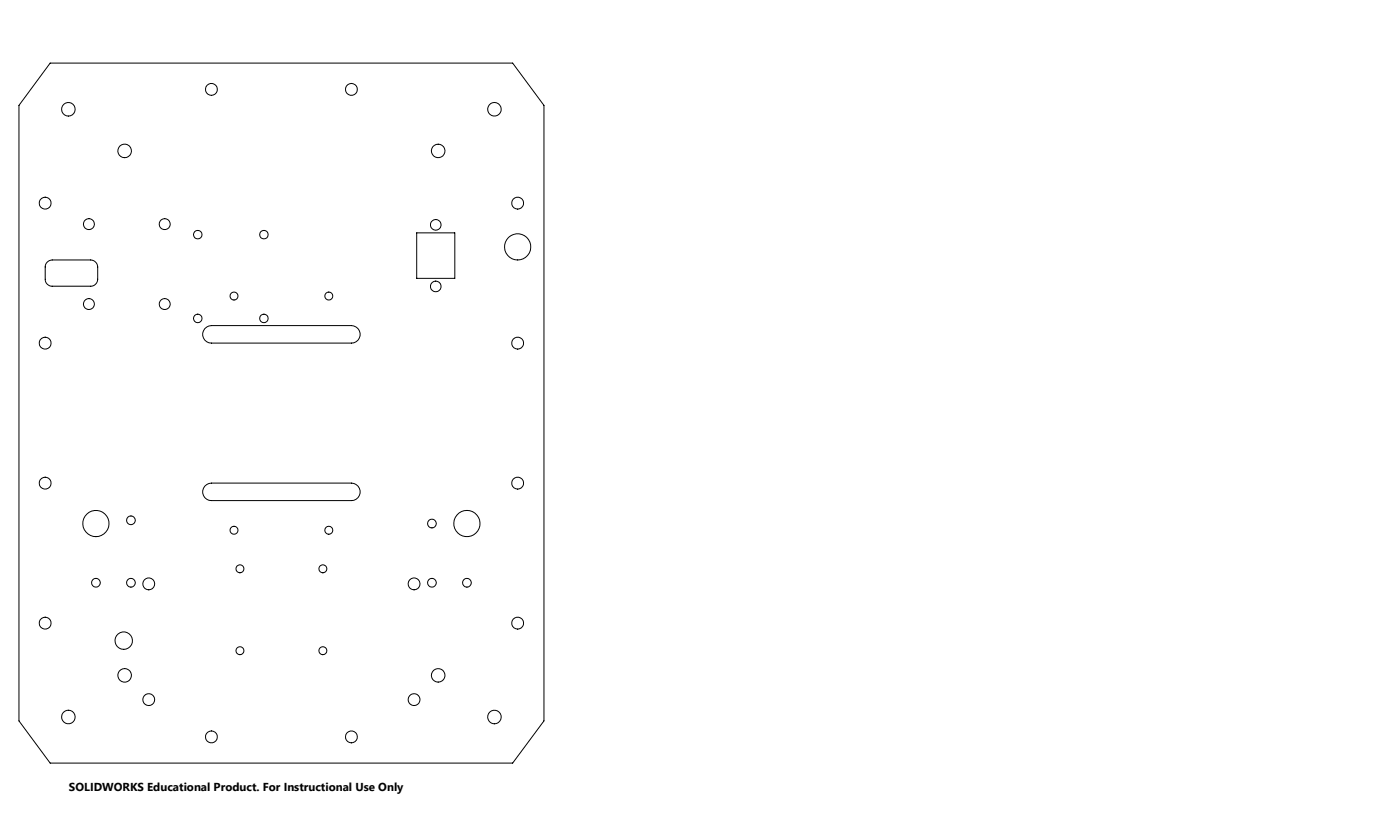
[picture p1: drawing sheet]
<svg xmlns="http://www.w3.org/2000/svg" width="508mm" height="305mm" viewBox="0 0 508 305" stroke-linecap="round" stroke-linejoin="round" font-family="sans-serif">
<g fill="none" stroke="#000" stroke-width=".36">
<path d="M18.2 22.9h167.8l11.4 15.3v223.4l-11.4 15.3h-167.8l-11.3-15.3v-223.4zM17.1 95.1l.9-.6 .9-.2h14a2.66 2.66 0 0 1 2.6 2.6v4.4a2.59 2.59 0 0 1-2.6 2.6h-14a2.53 2.53 0 0 1-2.5-2.6v-4.9zM151.2 84.5h13.8v16.5h-13.8zM74.3 119.3l1.5-1 .9-.2h50.8a3.2 3.2 0 0 1 3.2 3.2 3.2 3.2 0 0 1-3.2 3.2h-50.8a3.2 3.2 0 0 1-2.9-1.8 3.2 3.2 0 0 1 .5-3.4zM74.3 176.4l1.5-1 .9-.1h50.8a3.2 3.2 0 0 1 3.2 3.2 3.2 3.2 0 0 1-3.2 3.1h-50.8a3.2 3.2 0 0 1-2.9-1.8 3.2 3.2 0 0 1 .5-3.4z"/>
<circle cx="24.8" cy="39.7" r="2.47"/>
<circle cx="76.7" cy="32.4" r="2.17"/>
<circle cx="127.5" cy="32.4" r="2.17"/>
<circle cx="179.4" cy="39.6" r="2.47"/>
<circle cx="45.2" cy="54.8" r="2.46"/>
<circle cx="159" cy="54.8" r="2.45"/>
<circle cx="16.4" cy="73.7" r="2.17"/>
<circle cx="187.8" cy="73.7" r="2.17"/>
<circle cx="32.3" cy="81.3" r="1.99"/>
<circle cx="59.8" cy="81.3" r="2"/>
<circle cx="71.8" cy="85.1" r="1.54"/>
<circle cx="95.8" cy="85.2" r="1.55"/>
<circle cx="158.1" cy="81.6" r="1.94"/>
<circle cx="187.8" cy="89.6" r="4.8"/>
<circle cx="32.3" cy="110.3" r="1.99"/>
<circle cx="59.8" cy="110.3" r="2"/>
<circle cx="71.8" cy="115.5" r="1.54"/>
<circle cx="84.9" cy="107.4" r="1.45"/>
<circle cx="95.8" cy="115.5" r="1.55"/>
<circle cx="119.3" cy="107.4" r="1.45"/>
<circle cx="158.1" cy="103.9" r="1.95"/>
<circle cx="16.4" cy="124.5" r="2.17"/>
<circle cx="187.8" cy="124.5" r="2.17"/>
<circle cx="16.4" cy="175.3" r="2.17"/>
<circle cx="187.8" cy="175.3" r="2.17"/>
<circle cx="34.8" cy="190" r="4.8"/>
<circle cx="47.5" cy="188.8" r="1.58"/>
<circle cx="84.9" cy="192.4" r="1.45"/>
<circle cx="119.3" cy="192.4" r="1.45"/>
<circle cx="156.7" cy="190" r="1.58"/>
<circle cx="169.4" cy="190" r="4.8"/>
<circle cx="34.8" cy="211.5" r="1.58"/>
<circle cx="47.5" cy="211.5" r="1.58"/>
<circle cx="54" cy="211.9" r="2.16"/>
<circle cx="87.1" cy="206.4" r="1.46"/>
<circle cx="117.1" cy="206.4" r="1.46"/>
<circle cx="150.2" cy="211.9" r="2.16"/>
<circle cx="156.7" cy="211.5" r="1.58"/>
<circle cx="169.4" cy="211.5" r="1.58"/>
<circle cx="16.4" cy="226.1" r="2.17"/>
<circle cx="44.9" cy="232.5" r="3.2"/>
<circle cx="87.1" cy="236.1" r="1.45"/>
<circle cx="117.2" cy="236.1" r="1.45"/>
<circle cx="187.8" cy="226.1" r="2.17"/>
<circle cx="45.2" cy="245.1" r="2.46"/>
<circle cx="54" cy="253.9" r="2.15"/>
<circle cx="150.2" cy="253.9" r="2.15"/>
<circle cx="159" cy="245.1" r="2.45"/>
<circle cx="24.8" cy="260.2" r="2.47"/>
<circle cx="76.7" cy="267.4" r="2.17"/>
<circle cx="127.5" cy="267.4" r="2.17"/>
<circle cx="179.4" cy="260.2" r="2.47"/>
</g>
<text font-size="4.2" x="25" y="287.2">SOLIDWORKS Educational Product. For Instructional Use Only</text>
</svg>
